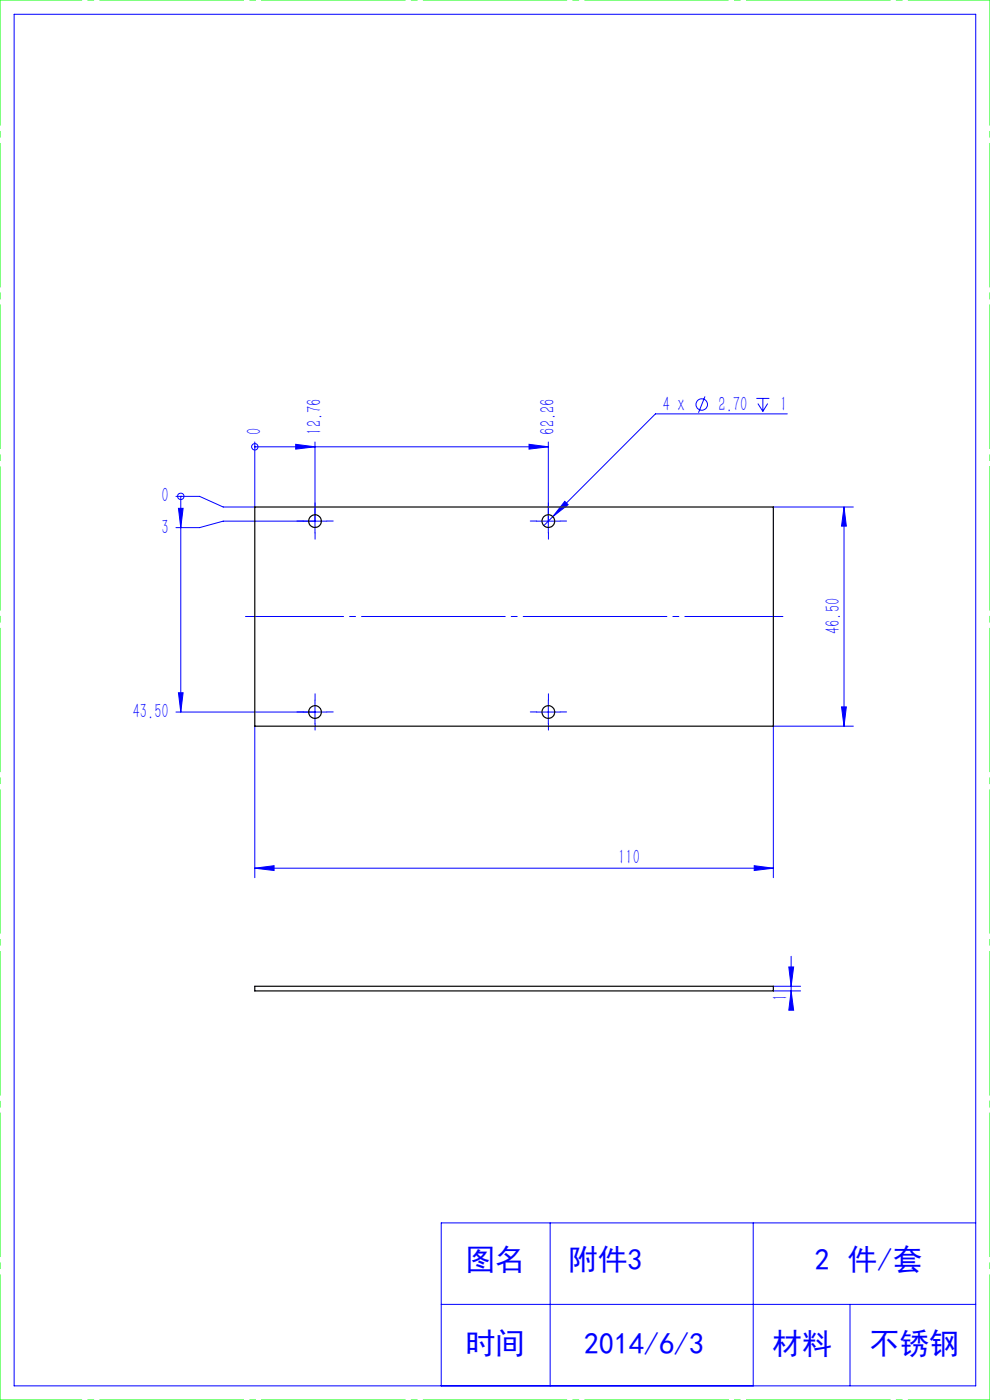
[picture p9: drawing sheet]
<svg xmlns="http://www.w3.org/2000/svg" width="210mm" height="297mm" viewBox="0 0 210 297" stroke-linecap="round" stroke-linejoin="round" font-family="sans-serif">
<g fill="none" stroke="#00f" stroke-width=".21">
<path d="M3 3h204v291h-204zM54 94.8h.1M54 93.8v13.8h-6.7l-5-2.3h-5M54 94.8h62.3M62.7 94.3l4.1 .5-4.1 .5zM66.8 93.8v19.3M112.2 94.3l4.1 .5-4.1 .5zM116.3 93.8v19.3M149.5 84.1l-1.3 3.5M160.4 84.5h2.8M160.8 85.6l1 1.7M161.8 84.5v2.8"/>
<path d="M162.8 85.6l-1 1.7M167 87.8h-28l-23.6 23.7M37.9 107.8h.9l-.5 4.1zM38.3 105.3h.1M38.3 105.3v45.8M69.3 110.6h-22l-5 1.3h-5M113.8 110.6h5M119.8 106.4l.7 .7-3.2 2.5zM164 107.6h17M179 107.6l.5 4h-1zM179 107.6v46.5M37.3 151.1h32"/>
<path d="M37.9 147h.9l-.5 4.1zM54 154.1v32.1M66.8 148.6v5M113.8 151.1h5M116.3 148.6v5M178.5 150h1l-.5 4.1zM181 154.1h-17v32.1M54 184.2l4.1-.5v1zM54 184.2h110M160 183.7l4 .5-4 .5zM164 210.2h5.8M164 209.2h5.8"/>
<path d="M167.3 205.1h1l-.5 4.1zM167.8 202.9v11.1M167.8 210.2l.5 4.1h-1zM116.7 259.4v34.6M159.8 259.4v34.6M207 259.4h-113.4v34.6M93.6 276.7h113.4M180.3 276.7v17.3"/>
<circle cx="54.1" cy="94.8" r=".69"/>
<circle cx="148.9" cy="85.8" r="1.21"/>
<circle cx="38.3" cy="105.3" r=".68"/>
</g>
<g fill="none" stroke="#00f" stroke-width=".21" stroke-dasharray="30.5 1.3 1.3 1.3">
<path d="M64.3 110.5h-1.3M66.8 108v-1.3M66.8 113v1.4M69.3 110.5h1.4M113.8 110.5h-1.3M116.3 108v-1.3M116.3 113v1.4M118.8 110.5h1.4M64.3 151h-1.3M66.8 148.5v-1.3M66.8 153.5v1.4M69.3 151h1.4"/>
<path d="M113.8 151h-1.3M116.3 148.5v-1.3M116.3 153.5v1.4M118.8 151h1.4"/>
</g>
<path d="M52.1 130.8h114" fill="none" stroke="#00f" stroke-width=".21" stroke-dasharray="30.5 1.3 1.3 1.3" stroke-dashoffset="9.7"/>
<path d="M0 0h210M0 297h210" fill="none" stroke="#0f0" stroke-width=".21" stroke-dasharray="30.5 1.3 1.3 1.3" stroke-dashoffset="13.1"/>
<path d="M210 0v297M0 297v-297" fill="none" stroke="#0f0" stroke-width=".21" stroke-dasharray="30.5 1.3 1.3 1.3" stroke-dashoffset="3.9"/>
<g fill="#00f">
<path d="M37.9 107.8h.9l-.5 4.1zM37.9 147h.9l-.5 4.1z"/>
<path d="M112.2 94.3l4.1 .5-4.1 .5zM62.7 94.3l4.1 .5-4.1 .5z"/>
<path d="M54 184.2l4.1-.5v1zM160 183.7l4 .5-4 .5zM119.8 106.4l-2.5 3.2 3.2-2.5z"/>
<path d="M178.5 150h1l-.5 4.1zM179 107.6l.5 4h-1z"/>
<path d="M167.8 210.2l.5 4.1h-1zM167.3 205.1h1l-.5 4.1z"/>
</g>
<g fill="none" stroke="#000" stroke-width=".25">
<path d="M54 107.6h110v46.5h-110zM54 209.2h110v1h-110z"/>
<circle cx="66.8" cy="110.6" r="1.34"/>
<circle cx="116.3" cy="110.6" r="1.34"/>
<circle cx="66.8" cy="151.1" r="1.34"/>
<circle cx="116.3" cy="151.1" r="1.34"/>
</g>
<g font-size="6.3" fill="#00f">
<text x="98.7" y="269.5">图名</text>
<text x="120.4" y="269.5">附件3</text>
<text x="172.8" y="269.5">2 件/套</text>
<text x="98.7" y="287.3">时间</text>
<text x="123.9" y="287.3">2014/6/3</text>
<text x="163.8" y="287.3">材料</text>
<text x="184.4" y="287.3">不锈钢</text>
</g>
<g font-size="4.4" fill="#00f">
<text x="140.6" y="87.1">4 x</text>
<text x="152.4" y="87.1">2.70</text>
<text x="165.5" y="87.1">1</text>
<text x="55.4" y="92.2" transform="rotate(-90 55.4 92.2)">0</text>
<text x="68.1" y="92.2" transform="rotate(-90 68.1 92.2)">12.76</text>
<text x="117.6" y="92.2" transform="rotate(-90 117.6 92.2)">62.26</text>
<text x="34.3" y="106.6">0</text>
<text x="34.3" y="113.2">3</text>
<text x="178.2" y="134.5" transform="rotate(-90 178.2 134.5)">46.50</text>
<text x="28.1" y="152.3">43.50</text>
<text x="131.1" y="183.3">110</text>
<text x="167" y="212.5" transform="rotate(-90 167 212.5)">1</text>
</g>
</svg>
